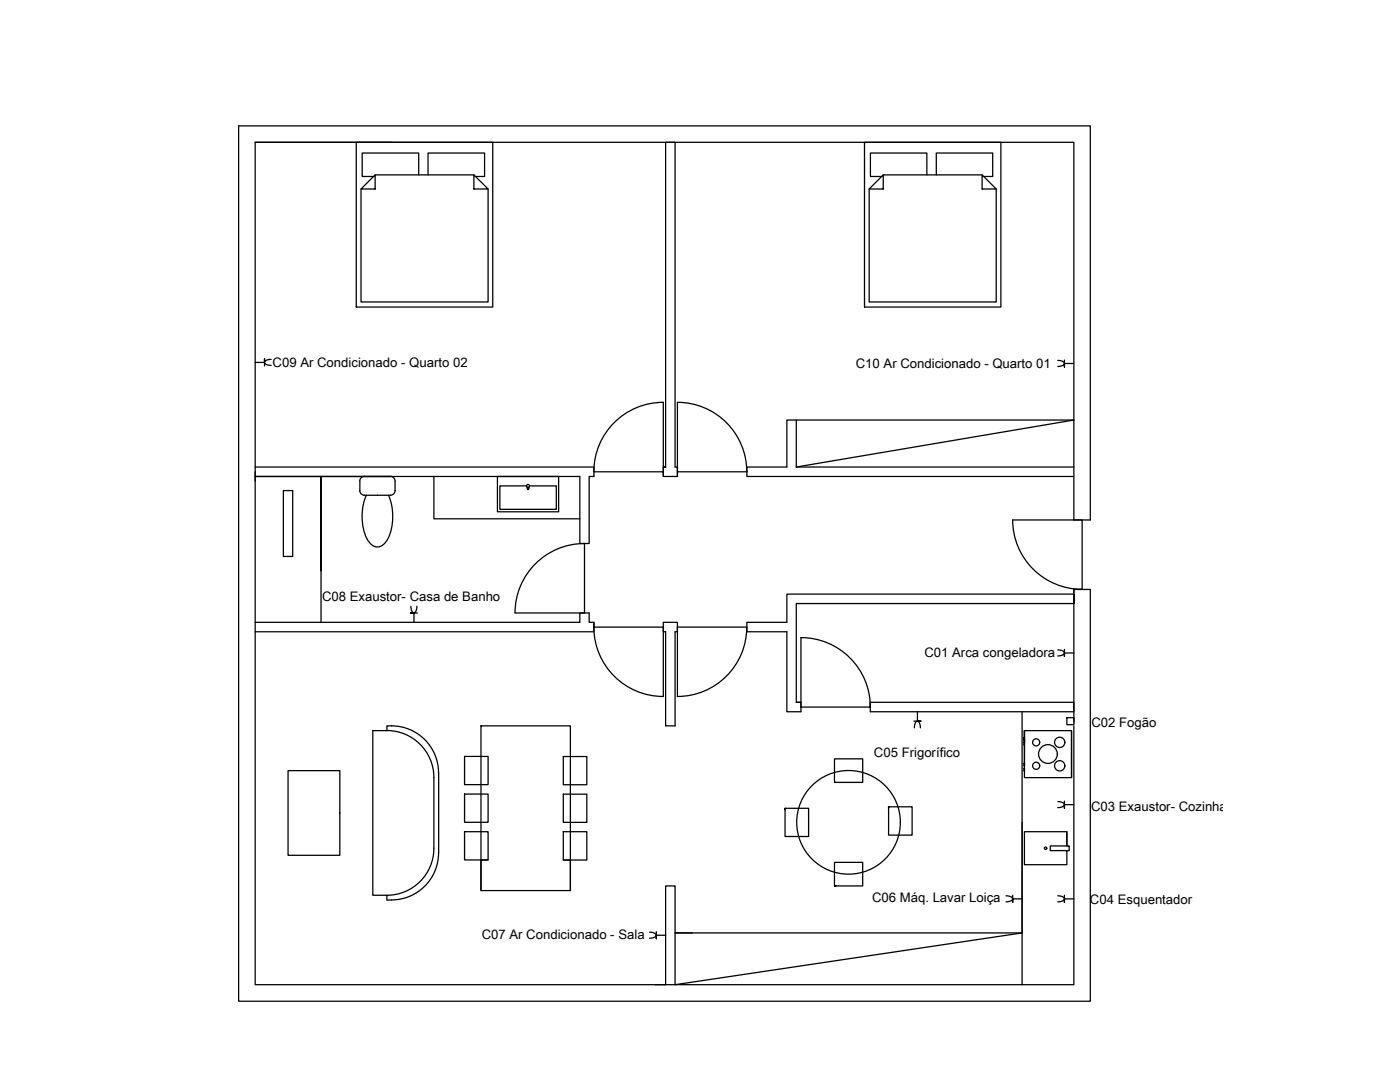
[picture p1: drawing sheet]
<svg xmlns="http://www.w3.org/2000/svg" width="279mm" height="216mm" viewBox="0 0 279 216" stroke-linecap="round" stroke-linejoin="round" font-family="sans-serif">
<!-- layer: 0 -->
<g fill="none" stroke="#000" stroke-width=".25">
<path d="M50.9 28.4h163.4v75.4h3.3v-78.7h-170v174.7h170v-82.2h-3.3v2.8v-1.9h-57.3v5.7h-7.9v1.9h7.9v15.9h2.9v-14.8a13.9 13.9 0 0 1 13.8 13.9M50.9 28.4v168.1h163.4v-78.9h1.7v-13.8h-13.9a13.9 13.9 0 0 0 13.9 13.8M50.9 28.4h27.4M71.1 28.4h27.2v32.9h-27.2zM72.1 37.7v22.6h25.3v-22.6M72.1 37.7l2.8-2.8v2.8zM74.9 34.9h19.7M83.6 34.9v-4.4h-11.3v4.7h2.2M85.4 34.9v-4.4h11.3v4.7h-1.8M94.6 34.9l2.8 2.8h-2.8zM172.5 28.4h27.2v32.9h-27.2zM173.5 37.7v22.6h25.3v-22.6"/>
<path d="M176.3 34.9v2.8h-2.8zM176.3 34.9h19.7M185 34.9v-4.4h-11.3v4.7h2.3M186.9 34.9v-4.4h11.2v4.7h-1.8M196 34.9l2.8 2.8h-2.8zM50.9 93.2h67.6v.9M50.9 94.1v1.9M56.6 97.9h1.8v13.1h-1.8zM64 95.1l.1 29.1M72.7 95.1a.94 .94 0 0 0-.9 .9v1.9a.91 .91 0 0 0 .9 .9h5.2M73.1 98.8a10.5 10.5 0 0 0 .5 9.3 1.94 1.94 0 0 0 1.7 1 1.94 1.94 0 0 0 1.7-1 10.4 10.4 0 0 0 .5-9.3M77.9 95.1a.94 .94 0 0 1 .9 .9v1.9a.94 .94 0 0 1-.9 .9"/>
<path d="M77.9 95.1h-27h64.8v13.4h.9M86.6 95.1v8.4h29.1M99.3 95.1h12.2v7h-12.2zM105.1 97h-5.3v4.6h11.2v-4.6h-5.3M105.2 96.7h.2l.3 .2-.3 .8-.3-.8zM118.5 94.1a13.9 13.9 0 0 1 13.9-13.8v13.8M118.5 94.1v1h-.9v13.4h-1M118.5 94.1h13.9v1M132.4 93.2h.4h-.4v.9M132.8 93.2v-64.8h1.9v64.8h.5v1.9h-2.8v-1M135.2 80.3a13.9 13.9 0 0 1 13.8 13.8M135.2 94.1h13.9"/>
<path d="M135.2 80.3v14.8M149.1 94.1v1h65.2M158.9 83.8h-1.9v9.4h-7.9v.9M158.9 83.8h55.4l-55.4 9.4zM158.9 93.2h55.4M116.6 108.5a13.9 13.9 0 0 0-13.8 13.8M116.6 108.5v13.8h1v1.9h.9v.9M102.8 122.3h13.8h-.9v1.9h-64.8M118.5 125.1a13.9 13.9 0 0 0 13.9 13.9v-13.9M118.5 125.1v1h-67.6M118.5 124.2v.9M118.5 125.1h13.9"/>
<path d="M132.4 125.1v1h.4v18.7h1.9v-18.7h.5v-1M132.4 125.1v-.9h2.8v.9M135.2 125.1h13.9M135.2 125.1v13.9M149 125.1a13.9 13.9 0 0 1-13.8 13.9M214.3 120.4h-55.4v19.7h1M57.5 153.8h10.3v16.9h-10.3zM77.2 145.8a9.4 9.4 0 0 1 9.4 9.4v14.1M87.5 154.2a9.5 9.5 0 0 0-10.3-9.4v1h-2.8v32.8h2.8v1h.9M87.5 154.2v16M92.7 150.9h4.7v5.7h-4.7zM92.7 158.4h4.7v5.7h-4.7z"/>
<path d="M96 144.8h17.8v32.9h-17.8zM112.4 151h4.7v5.6h-4.7zM112.4 158.5h4.7v5.6h-4.7zM158.9 140.1h1v1h13.8v-1v1.9h40.6v-1.9h-40.6M166.5 156.1h5.7v-4.7h-5.7v4.7h.3M204 142v54.5M204.4 147.7v-.6v1v-2.3v7M204.4 153.3v.5v-.5M204.4 152.3v.5v-.5M204.4 145.8h9.4v9.4h-9.4zM204.4 147.7v.9v-.5M213.8 145.8v9.4"/>
<path d="M86.6 169.3a9.4 9.4 0 0 1-9.4 9.3M87.5 170.2a9.4 9.4 0 0 1-9.4 9.4M92.7 166h4.7v5.6h-4.7zM97.4 171.6h-1.4v6.1M112.4 166h4.7v5.6h-4.7zM112.4 171.6h1.4v6.1M156.7 161.3v5.6h4.7v-5.6h-4.7v.3M166.5 176.8h5.7v-4.7h-5.7v4.7h.3M177.3 161v5.6h4.7v-5.6h-4.7v.3M212.9 166v2.8h-3.3v.9h3.8v-.9h-.5v-2.8h-8.5v6.5h8.5v-2.8M134.7 186.2h69.3l-69.3 10.3zM138.2 186.2h-3.5v-9.4h-1.9v19.7h-2.1"/>
<circle cx="105.4" cy="97.4" r=".14"/>
<circle cx="206.8" cy="148.1" r=".71"/>
<circle cx="206.8" cy="152.8" r=".71"/>
<circle cx="209.1" cy="150.5" r="1.87"/>
<circle cx="211.5" cy="148.1" r="1.03"/>
<circle cx="211.5" cy="152.8" r="1.03"/>
<circle cx="169.3" cy="164.1" r="10.3"/>
<circle cx="208.7" cy="169.3" r=".24"/>
</g>
<!-- layer: Equipamentos -->
<path d="M212.9 143.2l1.4 1.4v-1.4zM212.9 143.2l1.4 1.4h-1.4z" fill="#fff" stroke="#fff" stroke-width=".2"/>
<g fill="none" stroke="#000" stroke-width=".25">
<path d="M50.9 72.3h1.9v-.7v1.4M54.1 71.7a1.21 1.21 0 0 0-1.3 .6 1.21 1.21 0 0 0 1.3 .6M211.1 71.9a1.21 1.21 0 0 1 1.3 .6 1.21 1.21 0 0 1-1.3 .6M212.4 71.8v1.4v-.7h1.9M82 121a1.21 1.21 0 0 0 .6 1.3 1.21 1.21 0 0 0 .6-1.3M83.3 122.3h-1.4h.7v1.9M211.1 129.7a1.21 1.21 0 0 1 1.3 .6 1.21 1.21 0 0 1-1.3 .6M212.4 129.6v1.4v-.7h1.9M182.5 145.2a1.21 1.21 0 0 1 .6-1.3 1.21 1.21 0 0 1 .6 1.3M183.1 142v1.9h.7h-1.4M211.1 159.9a1.21 1.21 0 0 1 1.3 .7 1.21 1.21 0 0 1-1.3 .6M212.4 159.9v1.4v-.7h1.9"/>
<path d="M212.9 143.2h1.4v1.4h-1.4zM214.3 143.2v.7M200.8 178.7a1.21 1.21 0 0 1 1.3 .6 1.21 1.21 0 0 1-1.3 .7M202.1 178.6v1.5v-.7h1.9M211.1 178.7a1.21 1.21 0 0 1 1.3 .6 1.21 1.21 0 0 1-1.3 .7M212.4 178.6v1.5v-.7h1.9M129.6 186a1.21 1.21 0 0 1 1.4 .6 1.21 1.21 0 0 1-1.4 .6M131 185.9v1.4v-.7h1.8"/>
</g>
<g font-size="2.6">
<text x="54.4" y="73.3">C09 Ar Condicionado - Quarto 02</text>
<text x="170.8" y="73.5">C10 Ar Condicionado - Quarto 01</text>
<text x="64.3" y="119.9">C08 Exaustor- Casa de Banho</text>
<text x="184.5" y="131">C01 Arca congeladora</text>
<text x="217.8" y="145.1">C02 Fogão</text>
<text x="174.4" y="151">C05 Frigorífico</text>
<text x="217.7" y="161.7">C03 Exaustor- Cozinha</text>
<text x="174" y="180.1">C06 Máq. Lavar Loiça</text>
<text x="217.5" y="180.4">C04 Esquentador</text>
<text x="96.1" y="187.3">C07 Ar Condicionado - Sala</text>
</g>
</svg>
